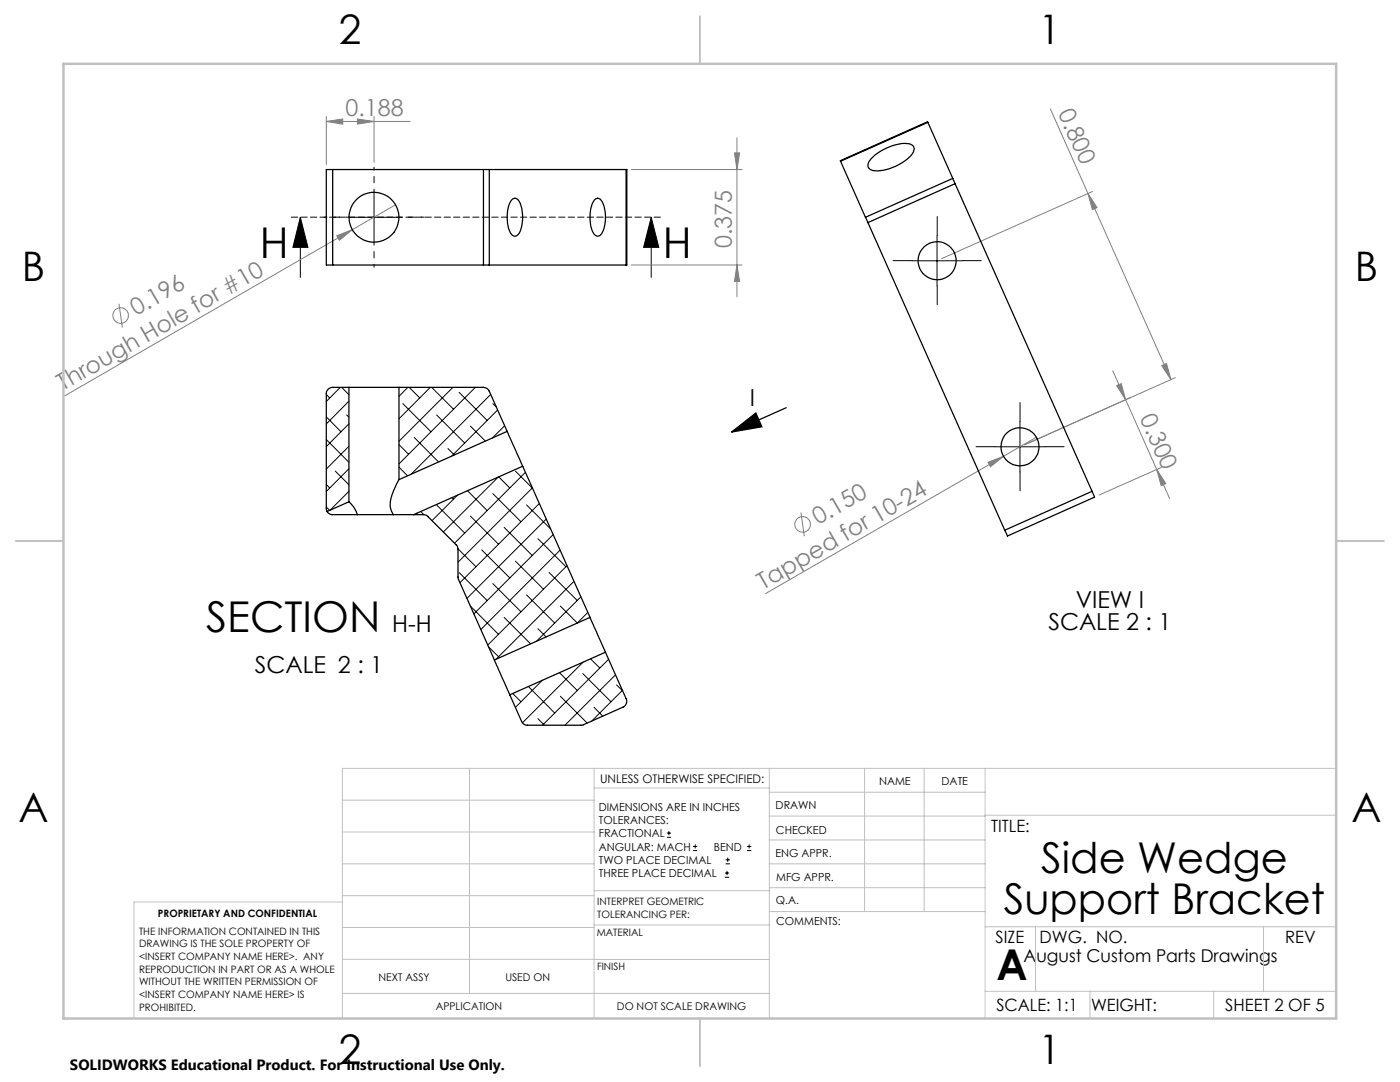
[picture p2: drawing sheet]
<svg xmlns="http://www.w3.org/2000/svg" width="279mm" height="216mm" viewBox="0 0 279 216" stroke-linecap="round" stroke-linejoin="round" font-family="sans-serif">
<g fill="none" stroke="#808080" stroke-width=".2">
<path d="M65.1 24.2l3.3-.5v1.1zM65.1 23.2v9.6M65.1 24.2h16.7M71.3 23.7l3.3 .5-3.3 .6zM74.6 23.2v9.2M126 33.8h22.1M146.6 30.5h1l-.5 3.3zM147.1 27.5v31.7M209.6 21.7l24.1 54M217.1 38.6l1.8 2.8-.9 .4zM218.1 38.2l-30.2 13.4M67.2 47.1l3.1-1.3-2.6 2.1z"/>
<path d="M70.3 45.8l-57.3 33.2M79 40.9l-8.7 4.9M126 52.9h22.1M147.1 52.9l.5 3.3h-1zM23.7 60.6l.7 4.7M222.1 74l11.3 25.5M222.8 76.9l1-.3 .8 3.2zM231.8 73l1-.5 .9 3.2zM234.6 75.4l-30.1 13.4 21.1-9.5M197.2 92.3l3.1-1.2-2.6 2zM200.3 91.1l-47.5 27.4M206.8 87.2l-6.5 3.9"/>
<path d="M230.9 93.7l1.8 2.8-1 .4zM231.8 93.3l-12.4 5.5M159.8 102.3l.7 4.7"/>
<circle cx="24.1" cy="63" r="1.56"/>
<circle cx="160.2" cy="104.6" r="1.56"/>
</g>
<g fill="none" stroke="#000" stroke-width=".2">
<path d="M74.6 38.3v10.1M59.9 43.4l1.6 6h-3zM59.9 43.4v12M69.6 43.4h10M130 43.4l1.5 6h-3.1zM130 43.4v12M182 52h10M187 47v10M198.5 89.1h10.1M203.6 84.1v10.1M133.1 167.1h.8M133.1 166.2h.8"/>
<path d="M133.5 165.8v.9M138.3 169.7h.8M138.3 168.9h.8M138.7 168.5v.8M144.7 175h.8M144.7 174.2h.8M144.8 172.4h.9M144.8 171.6h.9M145.1 173.8v.8M145.2 171.1v.9M149.1 169.7h.8M149.1 168.9h.8"/>
<path d="M149.5 168.5v.8"/>
</g>
<path d="M146 86.2l4.8-3.8 1.2 2.8zM156.9 81.4l-10.9 4.8" fill="none" stroke="#000" stroke-width=".25"/>
<path d="M182 52h-3.8M187 47v-3.8M187 57v3.8M192 52h3.8M198.6 89.1h-3.8M203.6 84.1v-3.8M203.6 94.1v3.8M208.6 89.1h3.8" fill="none" stroke="#000" stroke-width=".2" stroke-dasharray="15.2 1.3 1.3 1.3"/>
<path d="M74.7 38.3v-4.9M69.7 43.3h-5M74.7 48.3v5M79.7 43.3h4.9" fill="none" stroke="#000" stroke-width=".2" stroke-dasharray="15.2 1.3 1.3 1.3" stroke-dashoffset="14.7"/>
<path d="M132 43.3h-74" fill="none" stroke="#000" stroke-width=".2" stroke-dasharray="1.3 .6" stroke-dashoffset="-.2"/>
<g fill="none" stroke="#c0c0c0" stroke-width=".2">
<path d="M68.3 159.7h50.3M93.7 153.3v44.9M118.6 153.3v49.9M118.6 157.2h34.9M153.5 153.3v49.9M153.5 158.1h43.1M172.5 153.3v28.6M184.4 153.3v28.6M196.6 153.3v49.9M266.7 153.3h-198.4v49.9M68.3 178.7h50.3M68.3 172.4h50.3"/>
<path d="M68.3 166h50.3M68.3 180h-41.6v23.2M118.6 177.7h35M153.5 167.6h43.1M153.5 162.8h43.1M153.5 172.4h43.1M153.5 177.1h43.1M196.6 162.7h70.1M68.3 198.2h85.2M68.3 191.4l85.2 .1M68.3 185.1h50.3M118.6 184.6h35"/>
<path d="M153.6 181.9h43M196.6 197.8h70.1M196.6 184.9h70.1M206.7 184.9v12.9M217.5 197.8v5.4M242.2 197.8v5.4M252.2 184.9v12.9"/>
</g>
<path d="M139.7 3.2v9.5M3.1 107.9h9.6M266.7 107.9h9.5M139.7 203.2v9.6" fill="none" stroke="#c0c0c0" stroke-width=".25"/>
<path d="M12.7 12.7h254v190.5h-254z" fill="none" stroke="#c0c0c0" stroke-width=".5"/>
<g fill="#000">
<path d="M146 86.2l4.8-3.8 1.2 2.8z"/>
<path d="M130 43.4l1.5 6h-3.1zM59.9 43.4l1.6 6h-3z"/>
</g>
<g fill="#808080">
<path d="M197.2 92.3l3.1-1.2-2.6 2z"/>
<path d="M67.2 47.1l3.1-1.3-2.6 2.1z"/>
<path d="M231.8 73l1-.5 .9 3.2zM217.1 38.6l1.8 2.8-.9 .4z"/>
<path d="M71.3 23.7l3.3 .5-3.3 .6zM65.1 24.2l3.3-.5v1.1z"/>
<path d="M147.1 52.9l.5 3.3h-1zM146.6 30.5h1l-.5 3.3z"/>
<path d="M222.8 76.9l1-.3 .8 3.2zM230.9 93.7l1.8 2.8-1 .4z"/>
</g>
<g fill="none" stroke="#000" stroke-width=".25">
<path d="M66.4 33.8h-1.3v19.1h1.3M66.4 33.8v19.1M66.4 33.8h30.1M96.5 33.8h1.1M96.5 33.8v19.1M97.6 33.8v19.1M97.6 33.8h27.4M102.3 39.7a1.07 1.07 0 0 1 1.6 1 7.6 7.6 0 0 1-.4 6 .9 .9 0 0 1-.9 .4 .9 .9 0 0 1-.8-.7 7.4 7.4 0 0 1 .3-6.4zM118.6 40a.88 .88 0 0 1 .9-.4 .88 .88 0 0 1 .7 .7 7.4 7.4 0 0 1-.2 6.4 .88 .88 0 0 1-.9 .4 .88 .88 0 0 1-.7-.7 7.6 7.6 0 0 1 .2-6.4zM125 33.8h.1v19.1h-.1M125 33.8v19.1M167.7 32.2l5 11.2"/>
<path d="M173.9 31.6a10.1 10.1 0 0 1 7.5-2.9 1.15 1.15 0 0 1 1 .8 1.15 1.15 0 0 1-.3 1.2 9.7 9.7 0 0 1-7.9 3.3 1.15 1.15 0 0 1-1-.7 1.15 1.15 0 0 1 .4-1.3zM185.2 24.4l-.1-.1-17.4 7.8v.1M185.2 24.4l4.9 11.2M185.2 24.4l-17.5 7.8M190.1 35.6l.5 1.1M190.1 35.6l-17.4 7.8M190.6 36.7l-17.4 7.7M190.6 36.7l27.3 61.3M66.4 52.9h30.1M96.5 52.9h1.1M97.6 52.9h27.4M172.7 43.4l.5 1"/>
<path d="M173.2 44.4l27.3 61.4M69.6 77.3h10M69.6 77.3h-3.2a1.26 1.26 0 0 0-1.3 1.3v23.1l.2 .4M69.6 77.3v22.8M79.6 77.3h16.9a1.35 1.35 0 0 1 1.1 .8l3.6 8M79.6 77.3v18.4M79.6 95.7l-.1 .3a12.1 12.1 0 0 0-1.6 5l.2 1 .4 .7M101.2 86.1l3.1 6.9M101.2 86.1l-21.6 9.6M104.3 93l-21.8 9.7M104.3 93l13.5 30.2M217.9 98l.5 1.2-17.4 7.8-.5-1.2"/>
<path d="M217.9 98l-17.4 7.8M65.3 102.1l.3 .3 .7 .3h5M69.6 100.1a6.6 6.6 0 0 1 1.7 2.6M69.6 100.1l-4.3 2M71.3 102.7h7.2M78.5 102.7h4M82.5 102.7h2.1l.7 .3 6 6 .1 .5v6l7.3 16.2M98.7 131.7l3 6.9M117.8 123.2l3 6.9M117.8 123.2l-19.1 8.5M120.8 130.1l4.2 9.3a1.27 1.27 0 0 1-.7 1.7l-8.1 3.6h-10.9a1.23 1.23 0 0 1-1.2-.7l-2.4-5.4M120.8 130.1l-19.1 8.5"/>
<circle cx="74.6" cy="43.4" r="5"/>
<circle cx="187" cy="52" r="3.8"/>
<circle cx="203.5" cy="89.1" r="3.8"/>
</g>
<g fill="none" stroke="#000" stroke-width=".2">
<path d="M65.1 78.7l.7 .7M67.9 77.3l-2.8 2.8M68.2 77.3l1.4 1.5M81.4 77.3l-1.8 1.8M81.7 77.3l2.1 2.1M85.9 77.3l-6.3 6.3M86.1 77.3l4.4 4.4M90.4 77.3l-10.8 10.8M91.6 78.3l5.6 5.6M94.9 77.3l-15.3 15.3M97.9 78.7l-15.8 15.9M65.1 96.7l.7 .7"/>
<path d="M65.1 87.7l4.5 4.6M65.1 83.2l3 2.9M66.9 94l2.7 2.7M69.2 82.8l.4 .5M69.6 98l-3.7 3.8M69.6 80l-4.5 4.6M69.6 84.6l-4.5 4.5M69.6 89l-4.5 4.6M69.6 93.5l-4.5 4.6M79.6 93.2l1.7 1.7M79.6 88.7l1.9 1.9M80.4 80.5l5.6 5.6"/>
<path d="M82.7 87.3l4.8 4.9M87.1 82.8l5.6 5.6M89.4 89.5l1.3 1.3M90.2 99.3l.3 .3M91.3 98.8l-5.1 5.1M93.3 97.9l3.9 4M93.9 85l3 3M98.4 80.5l.7 .7M98.4 98.5l5.6 5.6M99.3 81.8l-9.2 9.2M99.4 95.2l-10.9 11M99.5 95.1l2.2 2.3"/>
<path d="M100.7 84.9l-2.5 2.5M102.9 94l3.4 3.4M104.8 94.3l-14.1 14.1M106.2 97.4l-14.8 14.8M65.1 101.2l.7 .6M83.3 102.4l-.4 .3M84 102.1l.6 .6M87.1 100.8l5.6 5.6M91.4 109.5l3.6 3.6M91.6 114.2l5.6 5.6M93.9 103l5.6 5.6M96.1 109.7l5.6 5.6"/>
<path d="M98.4 116.5l5.6 5.6M100.6 105.2l5.6 5.6M102.9 112l5.6 5.6M105.1 118.7l5.6 5.6M105.1 100.8l4.8 4.7M107.4 107.5l5.6 5.6M107.6 100.5l-15.8 15.8M109 103.6l-15.8 15.8M109.6 114.2l5.6 5.6M110.4 106.7l-15.9 15.8M111.8 109.8l-15.8 15.8M113.1 112.9l-15.8 15.8"/>
<path d="M114.5 116l-15.5 15.6M115.9 119.1l-8.8 8.9M93.9 120.9l5.6 5.7M97.5 129l2.2 2.2M100.6 123.2l5.3 5.3M102.3 138.4l1.7 1.6M105.4 137l5.3 5.3M107.4 125.4l1.6 1.7M108.3 135.7l-5.4 5.4M111.7 134.2l3.5 3.6M111.8 138.9l5.4 5.4M111.8 120.9l3.4 3.5 2.1-2.2"/>
<path d="M116.3 134.4l5.6 5.6M116.4 132.1l-12.1 12.1M117.9 131.5l1.8 1.8M121.5 131.6l-13.2 13.1M122.8 134.7l-10.1 10M123 136.7l1.3 1.2M124.2 137.8l-6.1 6.1M107.4 143.4l1.3 1.3M118.6 141.1l1.7 1.8"/>
</g>
<g font-size="8.5">
<text x="51.8" y="51.4">H</text>
<text x="132.3" y="51.4">H</text>
<text x="41.2" y="126.1">SECTION</text>
<text x="207.8" y="174.2">Side Wedge</text>
<text x="200.3" y="182.3">Support Bracket</text>
<text x="198.9" y="195.5">A</text>
</g>
<g font-size="8.1">
<text x="67.6" y="8.9">2</text>
<text x="207.3" y="8.9">1</text>
<text x="4.4" y="56.2">B</text>
<text x="270.4" y="56.2">B</text>
<text x="3.7" y="164.1">A</text>
<text x="269.7" y="164.1">A</text>
<text x="67.6" y="212.4">2</text>
<text x="207.3" y="212.4">1</text>
</g>
<g font-size="4.7" fill="#808080">
<text x="68.9" y="23.2">0.188</text>
<text x="211.1" y="22.5" transform="rotate(66 211.1 22.5)">0.800</text>
<text x="146.1" y="49.5" transform="rotate(-90 146.1 49.5)">0.375</text>
<text x="27.2" y="63.1" transform="rotate(-30 27.2 63.1)">0.196</text>
<text x="12.5" y="78.1" transform="rotate(-30 12.5 78.1)">Through Hole for #10</text>
<text x="227.4" y="83.4" transform="rotate(66 227.4 83.4)">0.300</text>
<text x="163.3" y="104.8" transform="rotate(-30 163.3 104.8)">0.150</text>
<text x="152.3" y="117.6" transform="rotate(-30 152.3 117.6)">Tapped for 10-24</text>
</g>
<g font-size="4.7">
<text x="149.7" y="80.9">I</text>
<text x="209.2" y="125.8">SCALE 2 : 1</text>
<text x="214.7" y="121.3">VIEW I</text>
<text x="78.3" y="126.1">H-H</text>
<text x="50.9" y="134.3">SCALE 2 : 1</text>
</g>
<text font-size="3.5" x="204.3" y="191.9">August Custom Parts Drawings</text>
<g font-size="3.4">
<text x="197.8" y="166">TITLE:</text>
<text x="198.7" y="188.1">SIZE</text>
<text x="207.5" y="188.1">DWG. NO.</text>
<text x="256.5" y="188.2">REV</text>
<text x="198.8" y="201.7">SCALE: 1:1</text>
<text x="217.7" y="201.8">WEIGHT:</text>
<text x="244.5" y="201.7">SHEET 2 OF 5</text>
</g>
<text font-size="3" x="14" y="213.5">SOLIDWORKS Educational Product. For Instructional Use Only.</text>
<text font-size="2.4" x="119.8" y="156.2">UNLESS OTHERWISE SPECIFIED:</text>
<g font-size="2.2">
<text x="119.5" y="161.8">DIMENSIONS ARE IN INCHES</text>
<text x="154.8" y="161.4">DRAWN</text>
<text x="175.4" y="156.6">NAME</text>
<text x="187.9" y="156.7">DATE</text>
<text x="119.5" y="164.4">TOLERANCES:</text>
<text x="119.5" y="167.1">FRACTIONAL</text>
<text x="154.9" y="166.3">CHECKED</text>
<text x="119.5" y="169.7">ANGULAR: MACH</text>
<text x="119.5" y="172.4">TWO PLACE DECIMAL</text>
<text x="142.5" y="169.7">BEND</text>
<text x="154.8" y="171">ENG APPR.</text>
<text x="119.5" y="175">THREE PLACE DECIMAL</text>
<text x="154.9" y="175.7">MFG APPR.</text>
<text x="154.9" y="180.4">Q.A.</text>
<text x="154.9" y="184.6">COMMENTS:</text>
</g>
<g font-size="2.1">
<text x="75.5" y="195.7">NEXT ASSY</text>
<text x="100.9" y="195.7">USED ON</text>
<text x="86.9" y="201.5">APPLICATION</text>
<text x="123.1" y="201.6">DO NOT SCALE DRAWING</text>
</g>
<g font-size="2">
<text x="31.5" y="182.9">PROPRIETARY AND CONFIDENTIAL</text>
<text x="119.2" y="180.6">INTERPRET GEOMETRIC</text>
<text x="119.2" y="183.1">TOLERANCING PER:</text>
<text x="27.8" y="186.5">THE INFORMATION CONTAINED IN THIS</text>
<text x="27.8" y="189">DRAWING IS THE SOLE PROPERTY OF</text>
<text x="27.8" y="191.6">&lt;INSERT COMPANY NAME HERE&gt;. ANY</text>
<text x="119.1" y="186.7">MATERIAL</text>
<text x="27.8" y="194.1">REPRODUCTION IN PART OR AS A WHOLE</text>
<text x="27.8" y="196.6">WITHOUT THE WRITTEN PERMISSION OF</text>
<text x="119.1" y="193.5">FINISH</text>
<text x="27.8" y="199.1">&lt;INSERT COMPANY NAME HERE&gt; IS</text>
<text x="27.8" y="201.7">PROHIBITED.</text>
</g>
</svg>
